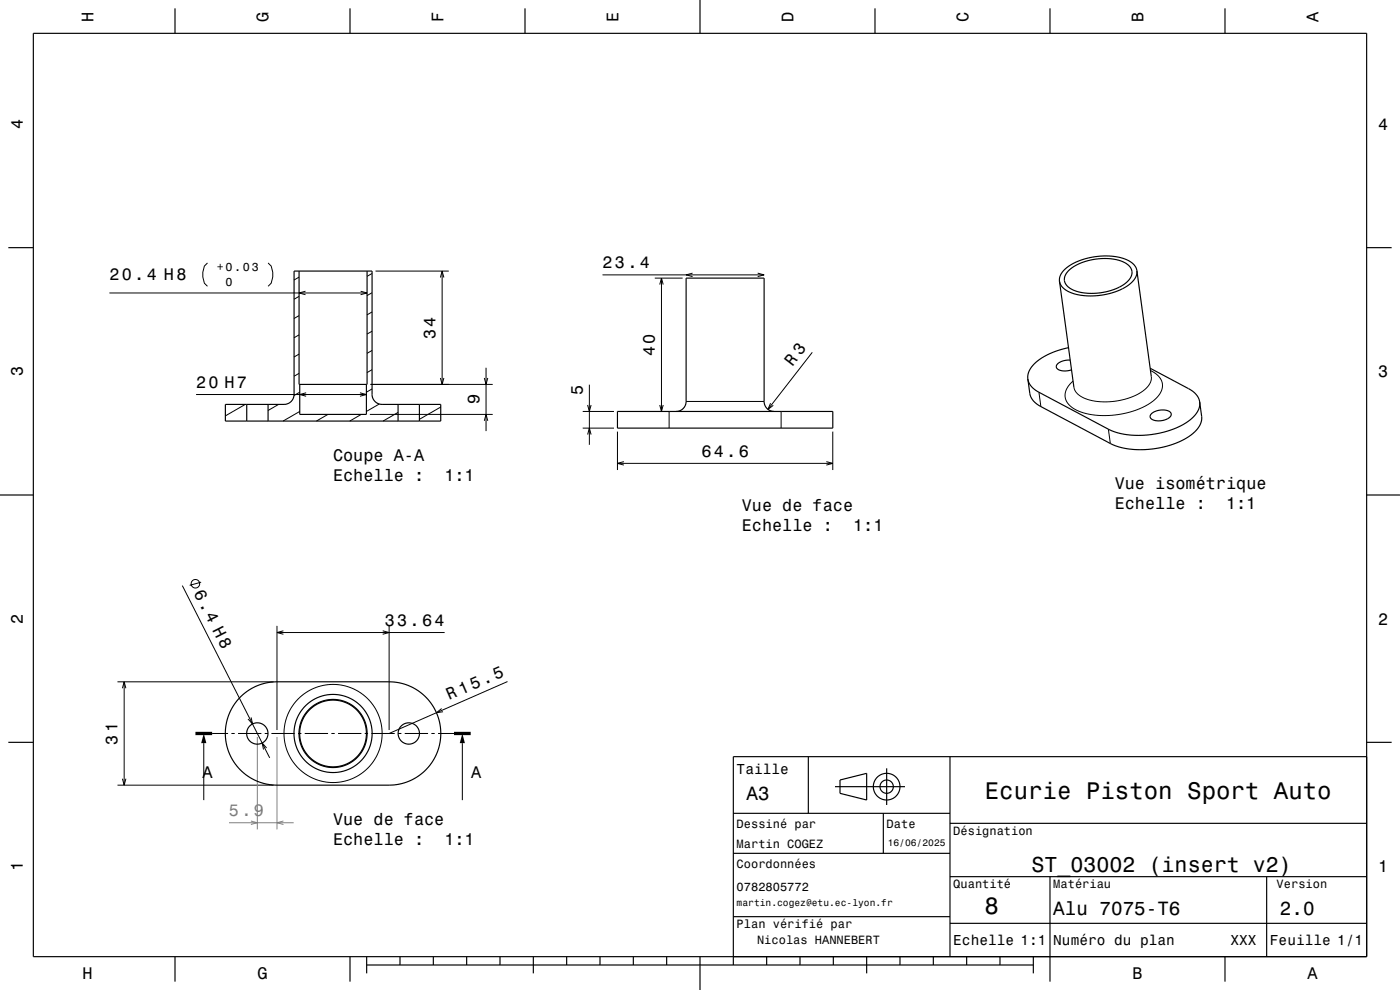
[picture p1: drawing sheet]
<svg xmlns="http://www.w3.org/2000/svg" width="420mm" height="297mm" viewBox="0 0 420 297" stroke-linecap="round" stroke-linejoin="round" font-family="sans-serif">
<g fill="none" stroke="#000" stroke-width=".3">
<path d="M62.2 78.9l-.9 .9-.5 1.9v1.4l.5 1.9 .9 .9M80.4 78.9l1 .9 .4 1.9v1.4l-.4 1.9-1 .9M32.8 87.9h77.3M89.7 94.7l-1.5 .8M89.7 88.9l-1.5 .9M89.7 83.1l-1.5 .9M91.6 87.4l-1.9 .5 1.9 .5M108.2 87.4l1.9 .5-1.9 .5M111.6 99.4l-1.5 .8M111.6 93.6l-1.5 .9M111.6 87.8l-1.5 .9M111.6 82l-1.5 .9"/>
<path d="M112.7 81.3h21.9M132.1 83.3l.5-2 .6 2M132.6 81.3v34M180.8 82.5h48.4M196.4 83.4h8.4M197.9 85.4l.5-2 .6 2M198.4 83.4v40M207.8 81.9l-2 .6 2 .5M227.3 81.9l1.9 .6-1.9 .5M58.8 118.4h51.1M89.7 112l-1.5 .9M89.7 106.2l-1.5 .9"/>
<path d="M89.7 100.5l-1.5 .8M89.9 117.7l-1.7 1M91.8 117.8l-1.9 .6 1.9 .5M108 117.8l1.9 .6-1.9 .5M111.2 115.3h36.6M111.6 116.7l-1.7 1M111.6 110.9l-1.5 .9M111.6 105.1l-1.5 .9M132.1 113.4l.5 1.9 .6-1.9M145.3 113.4l.5 1.9 .5-1.9M145.8 110.3v19M176.8 115.4v18"/>
<path d="M243.7 105.7l-13.3 17.1M311.7 117.7l.6 4.3M345.1 111.2l2.3 1.5 1.2 1.8 .1 .9-.1 1.2-1 2-1.8 1.8-3 1.8-4 1.5-3.9 .7-3.9 .3-3.7-.3-3.2-.9-2.6-1.4-1.6-1.8-.4-2 .7-2 1.7-2M345.4 113l-.1 1.2-.5 1.1-.9 1.1-1.3 1.1-3.7 1.8-4.2 1-4.7 .2-3.8-.7-1.6-.7-1.2-.8-.8-1-.4-1.2M73.6 121.3l-6 3.5M83.6 121.3l-3.2 1.8M89.9 123.4l-5 2.9M98.4 124.3l-3.5 2M108.4 124.3l-3.5 2M111 124.3h36.8M113.8 121.2l-3.9 2.2M119.4 123.7l-4.5 2.6"/>
<path d="M132.2 122.1l-6.4 3.7M145.3 126.3l.5-2 .5 2M174.8 128.4h9.4M174.8 123.4h9.4M176.3 130.4l.5-2 .5 2M176.3 121.5l.5 1.9 .5-1.9M185.2 129.5v11.5M185.2 139h64.6M187.2 138.5l-2 .5 2 .5M197.9 121.5l.5 1.9 .6-1.9M200.7 123.4v5M205.8 120.4h23.4"/>
<path d="M231.2 121l-.8 1.8 1.6-1.2M234.3 123.4v5M247.9 138.5l1.9 .5-1.9 .5M249.8 129.5v11.5M332.5 128.8l.6 4.3M54.7 175.7l26.2 51.7M60.3 174.6l-3.4 1M83.1 187.8v31.2M83.1 189.8h50.3M85 189.2l-1.9 .6 1.9 .5M114.8 189.2l1.9 .6-1.9 .5M116.7 187.8v31.2"/>
<path d="M35.2 204.5h46.9M36.7 206.5l.5-2 .6 2M37.2 204.5v31M75.3 215.2l.5 2-1.4-1.5M132.5 212.6l-1.6 1.2 2-.3M152.3 204.5l-35.6 15.5M35.2 235.5h46.9M36.7 233.6l.5 1.9 .6-1.9M61.1 222.9v17.1M63.6 220h4.8M69.4 220h1M71.4 220h7"/>
<path d="M79.4 220h1M80 224.4l-1.4-1.5 .5 2M81.4 220h7M89.4 220h1M91.4 220h7M99.4 220h1M101.4 220h7M109.4 220h1M111.4 220h7M119.4 220h1M121.4 220h7M129.4 220h1"/>
<path d="M131.4 220h4.8M138.7 222.9v17.1"/>
<circle cx="58.6" cy="175.1" r="1.28"/>
<circle cx="99.9" cy="220" r="14.7"/>
</g>
<path d="M77.2 221.1v27.7M83.1 221.1v27.7M68.7 246.8h19.4M75.3 246.3l1.9 .5-1.9 .5M85 246.3l-1.9 .5 1.9 .5" fill="none" stroke="#808080" stroke-width=".3"/>
<g fill="none" stroke="#000" stroke-width=".35">
<path d="M10 10h400v277h-400zM52.5 2.5v7.5M105 2.5v7.5M157.5 2.5v7.5M210 0v10M262.5 2.5v7.5M315 2.5v7.5M367.5 2.5v7.5M2.5 74.3h7.5M410 74.3h7.5M88.2 81.3h23.4v37a3 3 0 0 0 3 3h17.6v5h-64.6v-5h17.6a3 3 0 0 0 3-3zM89.7 81.3v34h20.4v-34"/>
<path d="M317.8 84.4l4.4 31.7M320.6 81.2l2.1-1.6 2.8-1.1 3.3-.8 3.2-.1 3.2 .4 2.3 .8 1.6 1.4 .5 1.6-.3 1.2-.7 1.1-1.2 1.1-1.8 1-4.3 1.4-4.4 .4-2.3-.2-1.8-.5-1.5-.7-1.2-.8-.6-1-.2-1.2 .4-1.1zM341.1 81.2l-.5-1.2-.7-.9-1.3-.9-1.5-.6-4.1-.8-4.4 .2-4.3 1-3.7 1.9-1.3 1-.9 1.1-.5 1.2-.1 1.2M341.1 81.2l-.1 1.2-.5 1.1-.9 1.1-1.4 1.2-3.6 1.7-4.5 1.1-4.2 .2-4.1-.8-1.5-.7-1.3-.9-.8-1-.4-1M341.1 81.2l4.3 31.8M89.9 115.3v9h20v-9M308.4 113.7l.3 1.1 .6 1 2.1 1.7 21.6 11.5 2.4 .9 2.5 .5 3.8 .2 3.9-.3 4.2-.8 3.5-1.3 2.9-1.6 2.2-1.9 1.3-2.1 .2-2M308.4 113.7l.8 5.1 .8 1.4 1.3 1.2 22.1 11.8 2.4 .9 2.7 .6 4.7 .2 4.7-.6 4.5-1.2 4.1-2 2.4-2 1.4-2.3 .2-1.6-.6-4.6M320.6 104.3l-5.3 1.6-3.9 2.3-1.5 1.3-1 1.4-.5 1.4v1.4M321.1 108a3.9 3.9 0 0 0-4.2 2 2.28 2.28 0 0 0 2.9 1.3l1.7-.3M345.1 110.5l12.3 6.6 1.7 1.6 .8 1.9M74 121.3v5"/>
<path d="M80.4 121.3v5M119.4 121.3v5M125.8 121.3v5M185.2 123.4h64.6v5h-64.6zM202.8 123.4a3 3 0 0 0 3-3v-37h23.4v37a3 3 0 0 0 3 3M345.4 124.1a4.8 4.8 0 0 1 5.8-.3 1.57 1.57 0 0 1-1.4 2 4.2 4.2 0 0 1-4.7-.5l-.1-.5zM0 148.5h10M410 148.5h10M72.1 209.1l2.1-1.7 2.4-1.4 2.5-.9 2.7-.5 34.9-.1 3.7 .5 2.8 1 2.6 1.5 2.3 2 1.9 2.5 1.3 2.7 .8 3 .1 2.9-.4 3-1.5 4-1.2 1.8-1.5 1.7-3.4 2.5-4 1.6-3.5 .3h-33.6l-3.7-.4-3.9-1.5-3.2-2.4-2.5-3.2-1.7-3.9-.5-3.9 .5-4 1.6-3.9zM2.5 222.7h7.5M242.5 227v17M250.5 236h21"/>
<path d="M252 234l8-2v8l-8-2zM266 230.5v11M285 227v60M410 222.7h7.5M410 227h-190v62.5M220 244h65M220 256h65M265 244v12M285 247h125M220 275h65M285 277h125M285 263h125"/>
<path d="M315 263v31.5M380 263v24M52.5 287v7.5M105 287v7.5M110 289.5h200M110 287v5M120 287v2.5M130 287v2.5M140 287v2.5M150 287v2.5M160 287v5M170 287v2.5"/>
<path d="M180 287v2.5M190 287v2.5M200 287v2.5M210 287v10M230 287v2.5M240 287v2.5M250 287v2.5M260 287v5M270 287v2.5M280 287v2.5M290 287v2.5M300 287v2.5"/>
<path d="M310 287v5M367.5 287v7.5"/>
<circle cx="77.2" cy="220" r="3.2"/>
<circle cx="99.9" cy="220" r="10"/>
<circle cx="99.9" cy="220" r="10.2"/>
<circle cx="99.9" cy="220" r="11.7"/>
<circle cx="122.6" cy="220" r="3.2"/>
<circle cx="266" cy="236" r="4"/>
<circle cx="266" cy="236" r="2"/>
</g>
<path d="M58.6 220h5M136.2 220h5" fill="none" stroke="#000" stroke-width="1" stroke-linecap="butt"/>
<g fill="#000">
<path d="M61.1 220l.8 2.9h-1.5z" fill-rule="evenodd"/>
<path d="M138.7 220l.8 2.9h-1.6z" fill-rule="evenodd"/>
</g>
<g font-size="7.2">
<text x="295.5" y="239.6">Ecurie Piston Sport Auto</text>
<text x="295.3" y="274.3">8</text>
</g>
<text font-size="6.5" x="309.5" y="261.5">ST_03002 (insert v2)</text>
<g font-size="5.8">
<text x="224" y="240.1">A3</text>
<text x="316" y="274.6">Alu 7075-T6</text>
<text x="384" y="274.6">2.0</text>
</g>
<text font-size="5.1" x="134.7" y="210" transform="rotate(-23 134.7 210)">R 15.5</text>
<g font-size="5">
<text x="28.1" y="6.5" transform="rotate(-90 28.1 6.5)">H</text>
<text x="80.6" y="6.5" transform="rotate(-90 80.6 6.5)">G</text>
<text x="133.1" y="6.5" transform="rotate(-90 133.1 6.5)">F</text>
<text x="185.6" y="6.5" transform="rotate(-90 185.6 6.5)">E</text>
<text x="238.1" y="6.5" transform="rotate(-90 238.1 6.5)">D</text>
<text x="290.6" y="6.5" transform="rotate(-90 290.6 6.5)">C</text>
<text x="343.1" y="6.5" transform="rotate(-90 343.1 6.5)">B</text>
<text x="395.6" y="6.5" transform="rotate(-90 395.6 6.5)">A</text>
<text x="6.8" y="38.7" transform="rotate(-90 6.8 38.7)">4</text>
<text x="413.5" y="39">4</text>
<text x="180.8" y="80.5">23.4</text>
<text x="32.8" y="84.1">20.4 H8</text>
<text x="130.6" y="101.7" transform="rotate(-90 130.6 101.7)">34</text>
<text x="196.4" y="106.8" transform="rotate(-90 196.4 106.8)">40</text>
<text x="6.8" y="112.9" transform="rotate(-90 6.8 112.9)">3</text>
<text x="237.8" y="110.1" transform="rotate(-52 237.8 110.1)">R 3</text>
<text x="413.5" y="113.2">3</text>
<text x="58.8" y="116.4">20 H7</text>
<text x="174.8" y="118.4" transform="rotate(-90 174.8 118.4)">5</text>
<text x="143.8" y="121.3" transform="rotate(-90 143.8 121.3)">9</text>
<text x="210.4" y="137">64.6</text>
<text x="99.9" y="138.2">Coupe A-A</text>
<text x="99.9" y="144.2">Echelle :</text>
<text x="133.3" y="144.2">1:1</text>
<text x="334.4" y="146.8">Vue isométrique</text>
<text x="222.5" y="153.3">Vue de face</text>
<text x="334.4" y="152.8">Echelle :</text>
<text x="367.8" y="152.8">1:1</text>
<text x="222.5" y="159.3">Echelle :</text>
<text x="255.9" y="159.3">1:1</text>
<text x="58.1" y="178" transform="rotate(63 58.1 178)">6.4 H8</text>
<text x="6.8" y="187.1" transform="rotate(-90 6.8 187.1)">2</text>
<text x="115.4" y="187.8">33.64</text>
<text x="413.5" y="187.4">2</text>
<text x="35.2" y="223.4" transform="rotate(-90 35.2 223.4)">31</text>
<text x="60.7" y="233.4">A</text>
<text x="141.3" y="233.4">A</text>
<text x="99.9" y="247.4">Vue de face</text>
<text x="99.9" y="253.4">Echelle :</text>
<text x="133.3" y="253.4">1:1</text>
<text x="6.8" y="261.3" transform="rotate(-90 6.8 261.3)">1</text>
<text x="413.5" y="261.6">1</text>
<text x="24.7" y="293.8">H</text>
<text x="77.2" y="293.8">G</text>
<text x="339.7" y="293.8">B</text>
<text x="392.2" y="293.8">A</text>
</g>
<text font-size="5" fill="#808080" x="68.7" y="244.8">5.9</text>
<g font-size="4.3">
<text x="221" y="232.2">Taille</text>
<text x="286" y="283.6">Echelle 1:1</text>
<text x="316" y="283.6">Numéro du plan</text>
<text x="369.2" y="283.6">XXX</text>
<text x="381" y="283.6">Feuille 1/1</text>
</g>
<g font-size="3.6">
<text x="221" y="248.3">Dessiné par</text>
<text x="266" y="248.3">Date</text>
<text x="286" y="250.5">Désignation</text>
<text x="221" y="254.5">Martin COGEZ</text>
<text x="221" y="260.5">Coordonnées</text>
<text x="221" y="267.2">0782805772</text>
<text x="286" y="266.5">Quantité</text>
<text x="316" y="266.5">Matériau</text>
<text x="383" y="266.5">Version</text>
<text x="221" y="278.5">Plan vérifié par</text>
<text x="227.1" y="283.3">Nicolas HANNEBERT</text>
</g>
<g font-size="3.5">
<text x="65" y="81.3">+0.03</text>
<text x="67.7" y="85.9">0</text>
</g>
<g font-size="2.9">
<text x="266.3" y="253.8">16/06/2025</text>
<text x="221" y="271.8">martin.cogez@etu.ec-lyon.fr</text>
</g>
</svg>
